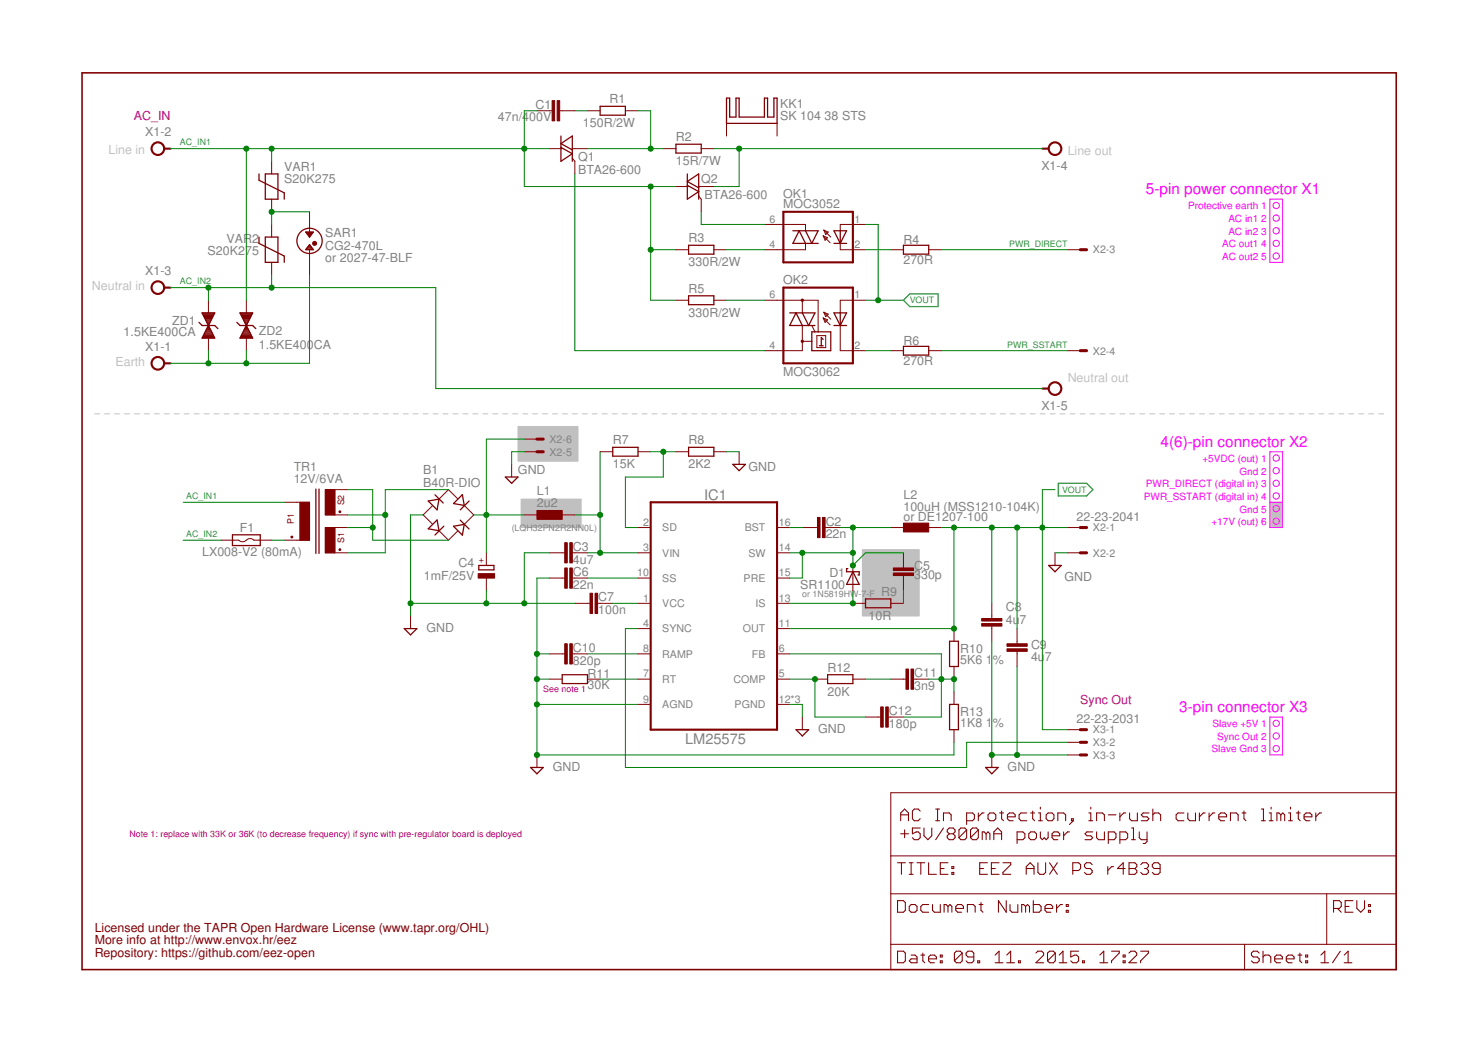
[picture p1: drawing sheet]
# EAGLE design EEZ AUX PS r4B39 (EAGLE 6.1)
Assembly variants: Farnell, TME

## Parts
B1  B40R-DIO  RECTIFIER-RB1A  [RB1A]
C1  47n/400V  C-EU075-052X106  [C075-052X106]
C2  22n  C-EUC0805  [C0805]
C3  4u7  C-EUC1210  [C1210]
C4  1mF/25V  ECAP5G_10.5MM  [ECAP5/10.5]
C5  330p  C-EUC0805  [C0805]
C6  22n  C-EUC0805  [C0805]
C7  100n  C-EUC0805  [C0805]
C8  4u7  C-EUC1210  [C1210]
C9  4u7  C-EUC1210  [C1210]
C10  820p  C-EUC0805  [C0805]
C11  3n9  C-EUC0805  [C0805]
C12  180p  C-EUC0805  [C0805]
D1  SR1100  SCHOTTKYDO34+SOD123  [DO34+SOD123]
F1  LX008-V2 (80mA)  FUSE_RESETTABLER7  [POLYSWITCH-R7]
IC1  LM25575  LM(2)5575  [SOP65P640X110-17N_HOLE]
KK1  SK 104 38 STS  SK409  [SK409]
L1  2u2  L1210  [L1210]
L2  100uH (MSS1210-104K)  COILCRAFT_MSS1278  [MSS1278]
OK1  MOC3052  MOC305X  [DIL6-SMD]
OK2  MOC3062  MOC3033S  [DIL6-SMD]
Q1  BTA26-600  BTA26-V  [TOP3S-1]
Q2  BTA26-600  BTA26-V  [TOP3S-1]
R1  150R/2W  R-EU_R2512  [R2512]
R2  15R/7W  R_EU7W  [R_0913]
R3  330R/2W  R-EU_R2512  [R2512]
R4  270R  R-EU_R0805  [R0805]
R5  330R/2W  R-EU_R2512  [R2512]
R6  270R  R-EU_R0805  [R0805]
R7  15K  R-EU_R0805  [R0805]
R8  2K2  R-EU_R0805  [R0805]
R9  10R  R-EU_R1206  [R1206]
R10  5K6 1%  R-EU_R0805  [R0805]
R11  30K  R-EU_R0805  [R0805]
R12  20K  R-EU_R0805  [R0805]
R13  1K8 1%  R-EU_R0805  [R0805]
SAR1  CG2-470L  SAR  [SAR]
TR1  12V/6VA  PCB_TRAFO6VACOMBO  [PCB_TRAFO6VA_DUAL]
VAR1  S20K275  VARISTOR  [VARISTOR]
VAR2  S20K275  VARISTOR  [VARISTOR]
X1  AC_IN  TBLOCK5.0_5A  [TBLOCK5.0_5]
X2  22-23-2041  22-23-2061  [22-23-2061]
X3  22-23-2031  [22-23-2031]
ZD1  1.5KE400CA  1.5KE-BIDIR  [DO201-BIDIR]
ZD2  1.5KE400CA  1.5KE-BIDIR  [DO201-BIDIR]

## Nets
AC_EARTH: SAR1.P$2 X1.1 ZD1.C ZD2.C
AC_IN1: C1.2 Q1.A2 Q2.A2 R3.2 R5.2 TR1.NC1(P1) TR1.P1 TR1.P1.1(P1) TR1.P1.2(P1) VAR1.P$2 X1.2 ZD2.A
AC_IN2: F1.P$1 VAR2.P$1 X1.3 X1.5 ZD1.A
DC_PREG1: C3.1 IC1.3(VIN) L1.2 R7.2
GND [gnd]: B1.- C3.2 C4.- C6.2 C7.1 C8.2 C9.2 C10.1 IC1.9(AGND) IC1.12(PGND) IC1.TP2(PGND) IC1.TP(PGND) R8.1 R11.2 R13.2 X2.2 X2.5 X3.3
IS: D1.A D1.A.1(A) IC1.13(IS) R9.1
N$1: C5.2 R9.2
N$2: OK1.6(A2) Q2.G
N$3: OK1.4(A1) R3.1
N$4: OK2.4(A1) Q1.G
N$5: OK1.2(C) R4.1
N$6: OK2.2(C) R6.1
N$7: OK2.6(A2) R5.1
N$8: Q2.A1 R2.2 X1.4
N$13: IC1.4(SYNC) X3.2
N$15: C1.1 R1.1
N$16: Q1.A1 R1.2 R2.1
N$40: B1.AC2 TR1.S1.2 TR1.S1.2A(S1.2) TR1.S1.2NC(S1.2) TR1.S2.2
N$77: C11.2 R12.2
N$114: SAR1.P$1 VAR1.P$1 VAR2.P$2
N$128: C11.1 C12.1 IC1.6(FB) R10.2 R13.1
N$131: C2.2 IC1.16(BST)
N$135: C12.2 IC1.5(COMP) R12.1
N$141: B1.AC1 TR1.S1.1 TR1.S2.1 TR1.S2.1A(S2.1)
N$162: F1.P$2 TR1.P2 TR1.P2.1(P2) TR1.P2.2(P2)
N$165: IC1.7(RT) R11.1
N$166: C7.2 IC1.1(VCC)
N$167: C10.2 IC1.8(RAMP)
N$168: C6.1 IC1.10(SS)
N$180: IC1.2(SD) R7.1 R8.2
PWR_DIRECT: R4.2 X2.3
PWR_SSTART: R6.2 X2.4
SW: C2.1 C5.1 D1.C D1.C.1(C) IC1.14(SW) IC1.15(PRE) L2.1
VIN: B1.+ C4.+ L1.1 X2.6
VOUT: C8.1 C9.1 IC1.11(OUT) L2.2 OK1.1(A) OK2.1(A) R10.1 X2.1 X3.1
Unconnected: KK1.K1(K) KK1.K2(K)

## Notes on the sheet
- Line in
- Line out
- 5-pin power connector X1
- Protective earth 1
- AC in1 2
- AC in2 3
- AC out1 4
- AC out2 5
- or 2027-47-BLF
- Neutral in
- Earth
- Neutral out
- 4(6)-pin connector X2
- +5VDC (out) 1
- Gnd 2
- PWR_DIRECT (digital in) 3
- PWR_SSTART (digital in) 4
- Gnd 5
- +17V (out) 6
- or DE1207-100
- (LQH32PN2R2NN0L)
- or 1N5819HW-7-F
- See note 1
- Sync Out | 3-pin connector X3
- Slave +5V 1
- Sync Out 2
- Slave Gnd 3
- AC In protection, in-rush current limiter
- Note 1: replace with 33K or 36K (to decrease frequency) if sync with pre-regulator board is deployed
- +5V/800mA power supply
- Licensed under the TAPR Open Hardware License (www.tapr.org/OHL)
- More info at http://www.envox.hr/eez
- Repository: https://github.com/eez-open
